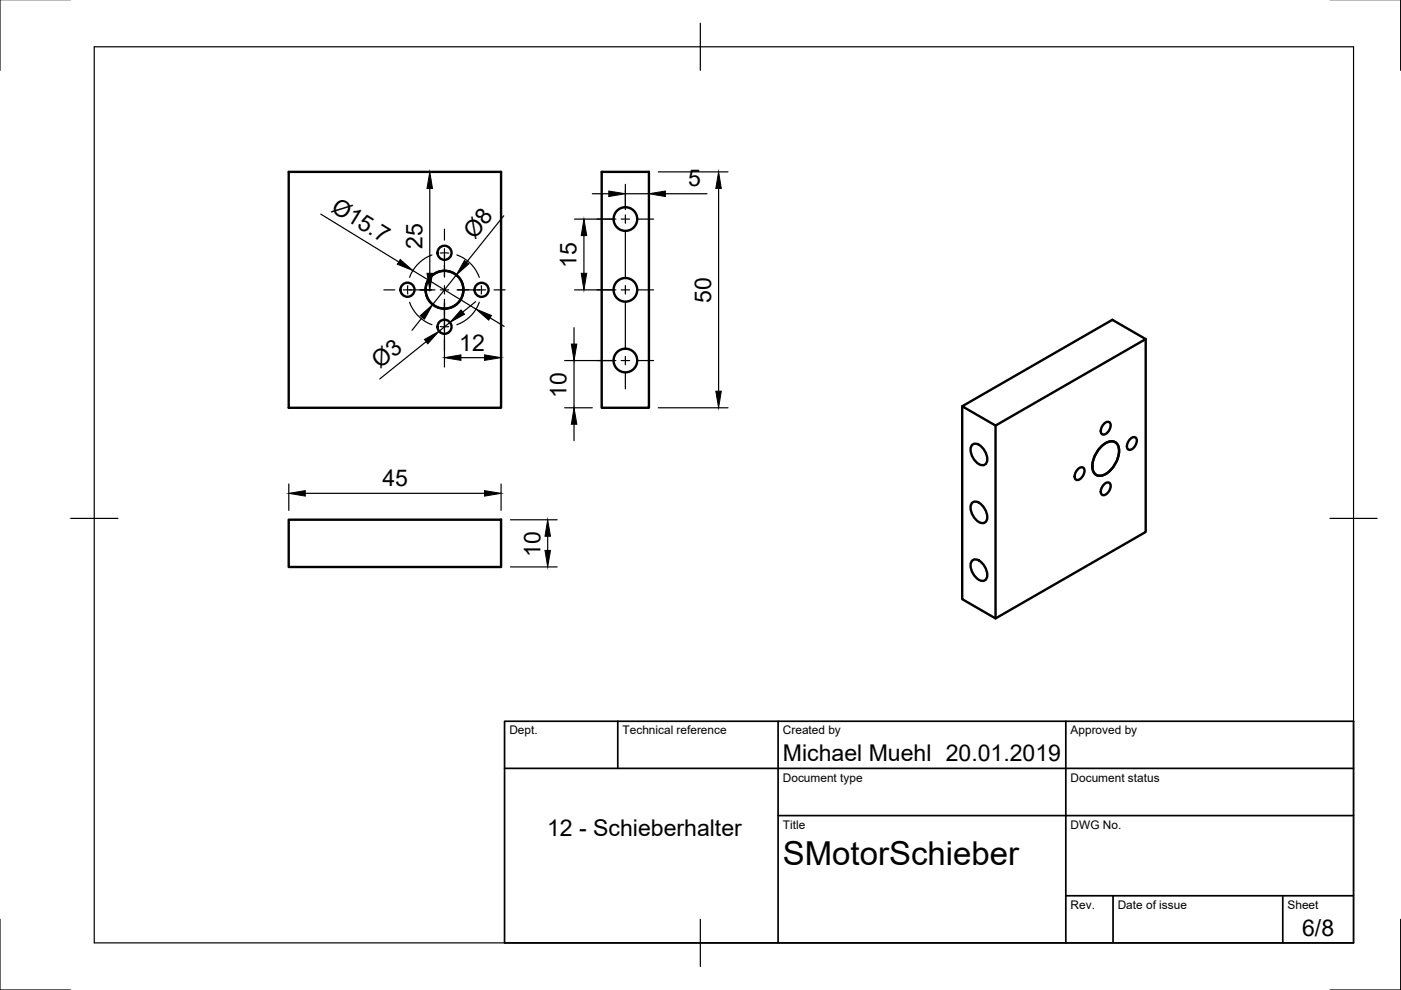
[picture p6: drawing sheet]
<svg xmlns="http://www.w3.org/2000/svg" width="297mm" height="210mm" viewBox="0 0 297 210" stroke-linecap="round" stroke-linejoin="round" font-family="sans-serif">
<!-- layer: Sichtbar -->
<g fill="none" stroke="#000" stroke-width=".51">
<path d="M61.2 36.4h45v50.1h-45zM127.6 36.4h10v50.1h-10zM242.9 71.9v40.9l-31.8 18.3-7.1-4.1v-40.9M204 86.1l31.8-18.3 7.1 4.1-31.8 18.3zM206 94.4a1.26 1.26 0 0 1 2 .2 3.3 3.3 0 0 1 1.1 3.7 1.26 1.26 0 0 1-2-.2 3.3 3.3 0 0 1-1.1-3.7zM211.1 90.2v40.9M228.6 99.5a.77 .77 0 0 1 1.3 0 1.95 1.95 0 0 1-1.6 2.3 1.29 1.29 0 0 1 0-2zM233.3 94.8a2.54 2.54 0 0 1 3.3-.9 3.5 3.5 0 0 1 .2 3.8 5.1 5.1 0 0 1-3.6 3.2 1.67 1.67 0 0 1-1.6-2 6.3 6.3 0 0 1 1.7-4.1zM234.1 89.8a.77 .77 0 0 1 1.3 0 1.95 1.95 0 0 1-1.6 2.3 1.29 1.29 0 0 1 0-1.9zM239.6 93.1a.77 .77 0 0 1 1.4 0 1.95 1.95 0 0 1-1.6 2.3 1.29 1.29 0 0 1 0-2zM61.2 110.2h45v10h-45zM206 119a1.26 1.26 0 0 1 2 .2 3.3 3.3 0 0 1 1.1 3.6 1.26 1.26 0 0 1-2-.2 3.3 3.3 0 0 1-1.1-3.6z"/>
<path d="M206 106.7a1.26 1.26 0 0 1 2 .2 3.3 3.3 0 0 1 1.1 3.6 1.26 1.26 0 0 1-2-.2 3.3 3.3 0 0 1-1.1-3.6zM234.1 102.7a.77 .77 0 0 1 1.3 0 1.95 1.95 0 0 1-1.6 2.3 1.29 1.29 0 0 1 0-2z"/>
<circle cx="94.2" cy="53.6" r="1.49"/>
<circle cx="132.6" cy="46.4" r="2.51"/>
<circle cx="86.4" cy="61.4" r="1.49"/>
<circle cx="94.2" cy="69.3" r="1.49"/>
<circle cx="94.2" cy="61.4" r="4"/>
<circle cx="102.1" cy="61.5" r="1.49"/>
<circle cx="132.6" cy="76.4" r="2.51"/>
<circle cx="132.6" cy="61.5" r="2.51"/>
</g>
<!-- layer: Border -->
<path d="M0 -.1v15M297 -.1v15M20 9.9h267v190h-267zM148.5 4.9v10M15 109.9h10M282 109.9h10M0 194.9v15h15M148.5 194.9v10M297 194.9v15h-15" fill="none" stroke="#000" stroke-width=".25"/>
<!-- layer: TitleBlock -->
<path d="M107 152.9h180v47h-180zM131 152.9v10M165 152.9v47M226 152.9v47M107 162.9h180M165 172.9h122M226 189.9h61M236 189.9v10M272 189.9v10" fill="none" stroke="#000" stroke-width=".36"/>
<!-- layer: Center Lines -->
<g fill="none" stroke="#000" stroke-width=".25">
<path d="M91.6 54.1a7.9 7.9 0 0 0-4.8 4.7M94.2 48.6v2.3M94.2 52.7v6.1M95.1 53.7h-1.7M96.9 54.1a7.9 7.9 0 0 1 4.7 4.7M126.6 46.5h3.3M131.7 46.5h1.8M132.6 40.4v3.4M132.6 45.6v1.7M132.6 49.1v9.7M135.3 46.5h3.3M81.4 61.5h2.3"/>
<path d="M85.5 61.5h6M86.5 60.6v1.7M86.8 64.1a7.8 7.8 0 0 0 4.8 4.7M93.3 61.5h1.8M94.2 60.6v1.7M94.2 64.1v6.1M94.2 72v2.3M95.1 69.2h-1.7M96.9 61.5h6.1M101.6 64.1a7.7 7.7 0 0 1-4.7 4.7M102 60.6v1.7M104.8 61.5h2.3"/>
<path d="M126.6 61.5h3.3M126.6 76.4h3.3M131.7 61.5h1.8M131.7 76.4h1.8M132.6 60.6v1.7M132.6 64.1v9.7M132.6 75.6v1.7M132.6 79.1v3.4M135.3 61.5h3.3M135.3 76.4h3.3"/>
</g>
<!-- layer: Dimensions -->
<g fill="none" stroke="#000" stroke-width=".25">
<path d="M89.1 36.4h15.1M91.1 40v17.9M132.6 39.1v5.3M137.6 38.5v4.6M139.6 36.4h14.7M152.4 40v42.9M68 45.4l16.5 10.1M87.5 57.4l13.4 8.1M96.7 58.3l-5 6.3M106.8 45.8l-7.9 9.8M121.8 46.5h8.8M123.8 49.9v8"/>
<path d="M125.6 41.1h3.5M132.6 41.1h5M141.1 41.1h8.8M89.1 61.5h3.1M89.5 67.3l-2.1 2.7M90.3 72.4l-9.8 7.9M94.2 63.5v14.3M95.4 68.4l-2.3 1.8M97.7 75.8h5M100.8 64l-2.7 2.2M103.9 67.4l3 1.8M106.2 73.8v10.6"/>
<path d="M119.7 76.4h10.9M121.7 69.5v3.5M121.7 76.4v10.1M121.8 61.5h8.8M119.7 86.5h5.9M121.7 90v3.4M139.6 86.5h14.7M61.2 102.6v5.6M64.7 104.6h38M106.2 102.6v5.6M108.2 110.2h9.9M116.1 113.7v3"/>
<path d="M108.2 120.2h9.9"/>
</g>
<g fill="#000" stroke="#000" stroke-width=".21">
<path d="M91.1 36.4l.6 3.6h-1.2zM152.4 36.4l.5 3.6h-1.1zM84.9 55l2.6 2.4-3.3-1.4zM90.5 57.9h1.2l-.6 3.6zM98.5 55.2l.9 .8-2.7 2.3zM123.8 46.5l.6 3.4h-1.2zM123.2 57.9h1.2l-.6 3.6zM129.1 40.5l3.5 .6-3.5 .6zM137.6 41.1l3.5-.6v1.2zM89.1 66.9l2.6-2.3-1.7 3.1zM90 72l3.1-1.8-2.4 2.7zM94.2 75.8l3.5-.6v1.2z"/>
<path d="M97.7 65.7l.8 .9-3.1 1.8zM102.7 75.2l3.5 .6-3.5 .6zM100.9 65.5l3.3 1.4-.6 1zM121.1 73h1.2l-.6 3.4zM121.7 86.5l.6 3.5h-1.2zM151.8 82.9h1.1l-.5 3.6zM61.2 104.6l3.5-.6v1.2zM102.7 104l3.5 .6-3.5 .6zM115.5 116.7h1.2l-.6 3.5zM116.1 110.2l.6 3.5h-1.2z"/>
</g>
<text font-size="7" x="166" y="183.4">SMotorSchieber</text>
<g font-size="4.9">
<text x="145.9" y="39.5">5</text>
<text x="70" y="44.7" transform="rotate(31 70 44.7)">Ø15.7</text>
<text x="89.6" y="52.8" transform="rotate(-90 89.6 52.8)">25</text>
<text x="100.6" y="50.8" transform="rotate(-51 100.6 50.8)">Ø8</text>
<text x="122.3" y="56.8" transform="rotate(-90 122.3 56.8)">15</text>
<text x="150.8" y="64.1" transform="rotate(-90 150.8 64.1)">50</text>
<text x="97.4" y="74.3">12</text>
<text x="80.5" y="78.3" transform="rotate(-39 80.5 78.3)">Ø3</text>
<text x="120.1" y="84.3" transform="rotate(-90 120.1 84.3)">10</text>
<text x="81.1" y="103.1">45</text>
<text x="114.6" y="118.1" transform="rotate(-90 114.6 118.1)">10</text>
<text x="166" y="161.4">Michael Muehl 20.01.2019</text>
<text x="116" y="177.2">12 - Schieberhalter</text>
<text x="276.1" y="198.6">6/8</text>
</g>
<g font-size="2.5">
<text x="108" y="155.7">Dept.</text>
<text x="132" y="155.7">Technical reference</text>
<text x="166" y="155.7">Created by</text>
<text x="227" y="155.7">Approved by</text>
<text x="166" y="165.7">Document type</text>
<text x="227" y="165.7">Document status</text>
<text x="166" y="175.7">Title</text>
<text x="227" y="175.7">DWG No.</text>
<text x="227" y="192.7">Rev.</text>
<text x="237" y="192.7">Date of issue</text>
<text x="273" y="192.7">Sheet</text>
</g>
</svg>
